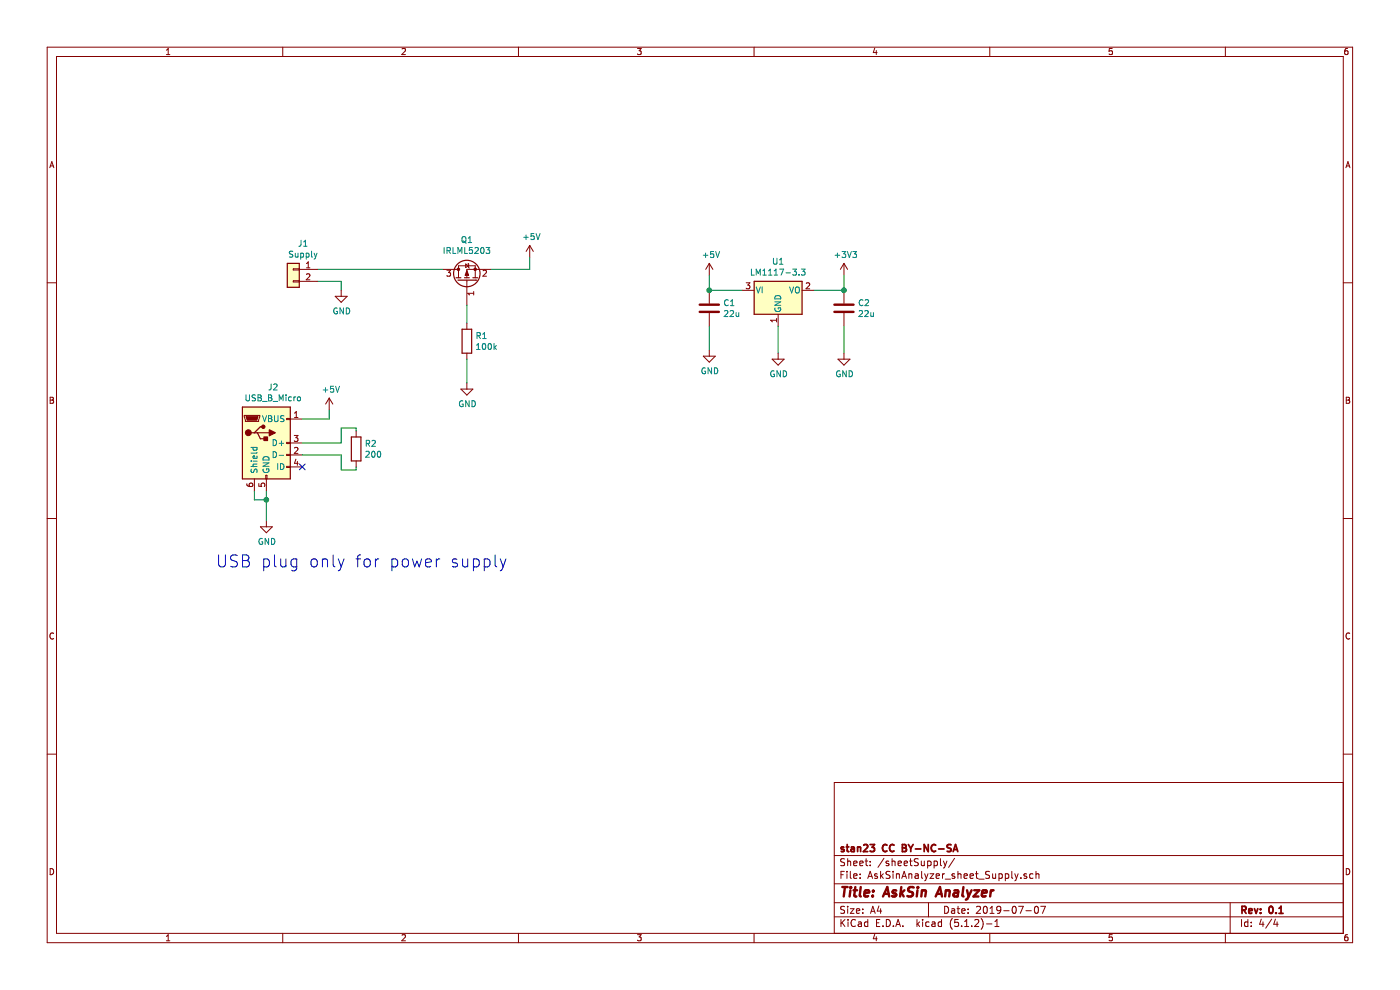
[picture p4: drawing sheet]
EESchema Schematic File Version 4
LIBS:AskSinAnalyzer-cache
EELAYER 29 0
EELAYER END
$Descr A4 11693 8268
encoding utf-8
Sheet 4 4
Title "AskSin Analyzer"
Date "2019-07-07"
Rev "0.1"
Comp "stan23 CC BY-NC-SA"
Comment1 ""
Comment2 ""
Comment3 ""
Comment4 ""
$EndDescr
$Comp
L power:+5V #PWR?
U 1 1
P 4425 2150
AR Path="/5D5AF198" Ref="#PWR?"  Part="1" 
AR Path="/5D5AE549/5D5AF198" Ref="#PWR01"  Part="1" 
F 0 "#PWR01" H 4425 2000 50  0001 C CNN
F 1 "+5V" H 4440 2323 50  0000 C CNN
F 2 "" H 4425 2150 50  0001 C CNN
F 3 "" H 4425 2150 50  0001 C CNN
	1    4425 2150
	1    0    0    -1  
$EndComp
$Comp
L Regulator_Linear:LM1117-3.3 U1
U 1 1
P 6500 2425
F 0 "U1" H 6500 2667 50  0000 C CNN
F 1 "LM1117-3.3" H 6500 2576 50  0000 C CNN
F 2 "TO_SOT_Packages_SMD:SOT-223" H 6500 2425 50  0001 C CNN
F 3 "http://www.ti.com/lit/ds/symlink/lm1117.pdf" H 6500 2425 50  0001 C CNN
	1    6500 2425
	1    0    0    -1  
$EndComp
$Comp
L power:GND #PWR06
U 1 1
P 6500 2950
F 0 "#PWR06" H 6500 2700 50  0001 C CNN
F 1 "GND" H 6505 2777 50  0000 C CNN
F 2 "" H 6500 2950 50  0001 C CNN
F 3 "" H 6500 2950 50  0001 C CNN
	1    6500 2950
	1    0    0    -1  
$EndComp
$Comp
L power:+5V #PWR02
U 1 1
P 5925 2300
F 0 "#PWR02" H 5925 2150 50  0001 C CNN
F 1 "+5V" H 5940 2473 50  0000 C CNN
F 2 "" H 5925 2300 50  0001 C CNN
F 3 "" H 5925 2300 50  0001 C CNN
	1    5925 2300
	1    0    0    -1  
$EndComp
$Comp
L power:+3V3 #PWR03
U 1 1
P 7050 2300
F 0 "#PWR03" H 7050 2150 50  0001 C CNN
F 1 "+3V3" H 7065 2473 50  0000 C CNN
F 2 "" H 7050 2300 50  0001 C CNN
F 3 "" H 7050 2300 50  0001 C CNN
	1    7050 2300
	1    0    0    -1  
$EndComp
Wire Wire Line
	7050 2300 7050 2425
Wire Wire Line
	7050 2425 6800 2425
Wire Wire Line
	6200 2425 5925 2425
Wire Wire Line
	5925 2425 5925 2300
Wire Wire Line
	6500 2725 6500 2950
$Comp
L Device:Q_PMOS_GSD Q1
U 1 1
P 3900 2350
F 0 "Q1" V 4243 2350 50  0000 C CNN
F 1 "IRLML5203" V 4152 2350 50  0000 C CNN
F 2 "TO_SOT_Packages_SMD:SOT-23" H 4100 2450 50  0001 C CNN
F 3 "~" H 3900 2350 50  0001 C CNN
	1    3900 2350
	0    -1   -1   0   
$EndComp
Wire Wire Line
	4100 2250 4425 2250
Wire Wire Line
	4425 2250 4425 2150
$Comp
L Device:R R1
U 1 1
P 3900 2850
F 0 "R1" H 3970 2896 50  0000 L CNN
F 1 "100k" H 3970 2805 50  0000 L CNN
F 2 "Resistors_SMD:R_0805_HandSoldering" V 3830 2850 50  0001 C CNN
F 3 "~" H 3900 2850 50  0001 C CNN
	1    3900 2850
	1    0    0    -1  
$EndComp
Wire Wire Line
	3900 2700 3900 2550
$Comp
L power:GND #PWR08
U 1 1
P 3900 3200
F 0 "#PWR08" H 3900 2950 50  0001 C CNN
F 1 "GND" H 3905 3027 50  0000 C CNN
F 2 "" H 3900 3200 50  0001 C CNN
F 3 "" H 3900 3200 50  0001 C CNN
	1    3900 3200
	1    0    0    -1  
$EndComp
Wire Wire Line
	3900 3000 3900 3200
$Comp
L Device:C C1
U 1 1
P 5925 2575
F 0 "C1" H 6040 2621 50  0000 L CNN
F 1 "22u" H 6040 2530 50  0000 L CNN
F 2 "Capacitors_SMD:C_1206_HandSoldering" H 5963 2425 50  0001 C CNN
F 3 "~" H 5925 2575 50  0001 C CNN
	1    5925 2575
	1    0    0    -1  
$EndComp
Connection ~ 5925 2425
$Comp
L Device:C C2
U 1 1
P 7050 2575
F 0 "C2" H 7165 2621 50  0000 L CNN
F 1 "22u" H 7165 2530 50  0000 L CNN
F 2 "Capacitors_SMD:C_1206_HandSoldering" H 7088 2425 50  0001 C CNN
F 3 "~" H 7050 2575 50  0001 C CNN
	1    7050 2575
	1    0    0    -1  
$EndComp
Connection ~ 7050 2425
$Comp
L power:GND #PWR05
U 1 1
P 5925 2925
F 0 "#PWR05" H 5925 2675 50  0001 C CNN
F 1 "GND" H 5930 2752 50  0000 C CNN
F 2 "" H 5925 2925 50  0001 C CNN
F 3 "" H 5925 2925 50  0001 C CNN
	1    5925 2925
	1    0    0    -1  
$EndComp
$Comp
L power:GND #PWR07
U 1 1
P 7050 2950
F 0 "#PWR07" H 7050 2700 50  0001 C CNN
F 1 "GND" H 7055 2777 50  0000 C CNN
F 2 "" H 7050 2950 50  0001 C CNN
F 3 "" H 7050 2950 50  0001 C CNN
	1    7050 2950
	1    0    0    -1  
$EndComp
Wire Wire Line
	7050 2950 7050 2725
Wire Wire Line
	5925 2925 5925 2725
$Comp
L Connector:USB_B_Micro J2
U 1 1
P 2225 3700
F 0 "J2" H 2282 4167 50  0000 C CNN
F 1 "USB_B_Micro" H 2282 4076 50  0000 C CNN
F 2 "Connectors:USB_Micro-B" H 2375 3650 50  0001 C CNN
F 3 "~" H 2375 3650 50  0001 C CNN
	1    2225 3700
	1    0    0    -1  
$EndComp
$Comp
L power:GND #PWR010
U 1 1
P 2225 4350
F 0 "#PWR010" H 2225 4100 50  0001 C CNN
F 1 "GND" H 2230 4177 50  0000 C CNN
F 2 "" H 2225 4350 50  0001 C CNN
F 3 "" H 2225 4350 50  0001 C CNN
	1    2225 4350
	1    0    0    -1  
$EndComp
Wire Wire Line
	2225 4350 2225 4175
Wire Wire Line
	2125 4100 2125 4175
Wire Wire Line
	2125 4175 2225 4175
Connection ~ 2225 4175
Wire Wire Line
	2225 4175 2225 4100
Wire Wire Line
	2650 2250 3700 2250
Wire Wire Line
	2850 2350 2850 2425
Wire Wire Line
	2650 2350 2850 2350
$Comp
L power:GND #PWR?
U 1 1
P 2850 2425
AR Path="/5D5AF19E" Ref="#PWR?"  Part="1" 
AR Path="/5D5AE549/5D5AF19E" Ref="#PWR04"  Part="1" 
F 0 "#PWR04" H 2850 2175 50  0001 C CNN
F 1 "GND" H 2855 2252 50  0000 C CNN
F 2 "" H 2850 2425 50  0001 C CNN
F 3 "" H 2850 2425 50  0001 C CNN
	1    2850 2425
	1    0    0    -1  
$EndComp
$Comp
L Connector_Generic:Conn_01x02 J?
U 1 1
P 2450 2250
AR Path="/5D5AF192" Ref="J?"  Part="1" 
AR Path="/5D5AE549/5D5AF192" Ref="J1"  Part="1" 
F 0 "J1" H 2368 2467 50  0000 C CNN
F 1 "Supply" H 2368 2376 50  0000 C CNN
F 2 "Pin_Headers:Pin_Header_Straight_1x02_Pitch2.54mm" H 2450 2250 50  0001 C CNN
F 3 "~" H 2450 2250 50  0001 C CNN
	1    2450 2250
	-1   0    0    -1  
$EndComp
$Comp
L power:+5V #PWR?
U 1 1
P 2750 3425
AR Path="/5D5C6E92" Ref="#PWR?"  Part="1" 
AR Path="/5D5AE549/5D5C6E92" Ref="#PWR09"  Part="1" 
F 0 "#PWR09" H 2750 3275 50  0001 C CNN
F 1 "+5V" H 2765 3598 50  0000 C CNN
F 2 "" H 2750 3425 50  0001 C CNN
F 3 "" H 2750 3425 50  0001 C CNN
	1    2750 3425
	1    0    0    -1  
$EndComp
Wire Wire Line
	2525 3500 2750 3500
Wire Wire Line
	2750 3500 2750 3425
$Comp
L Device:R R2
U 1 1
P 2975 3750
F 0 "R2" H 3045 3796 50  0000 L CNN
F 1 "200" H 3045 3705 50  0000 L CNN
F 2 "Resistors_SMD:R_0805_HandSoldering" V 2905 3750 50  0001 C CNN
F 3 "~" H 2975 3750 50  0001 C CNN
	1    2975 3750
	1    0    0    -1  
$EndComp
Wire Wire Line
	2525 3700 2850 3700
Wire Wire Line
	2850 3700 2850 3575
Wire Wire Line
	2850 3575 2975 3575
Wire Wire Line
	2975 3575 2975 3600
Wire Wire Line
	2525 3800 2850 3800
Wire Wire Line
	2850 3800 2850 3925
Wire Wire Line
	2975 3900 2975 3925
Wire Wire Line
	2975 3925 2850 3925
NoConn ~ 2525 3900
Text Notes 1800 4750 0    100  ~ 0
USB plug only for power supply
$EndSCHEMATC
